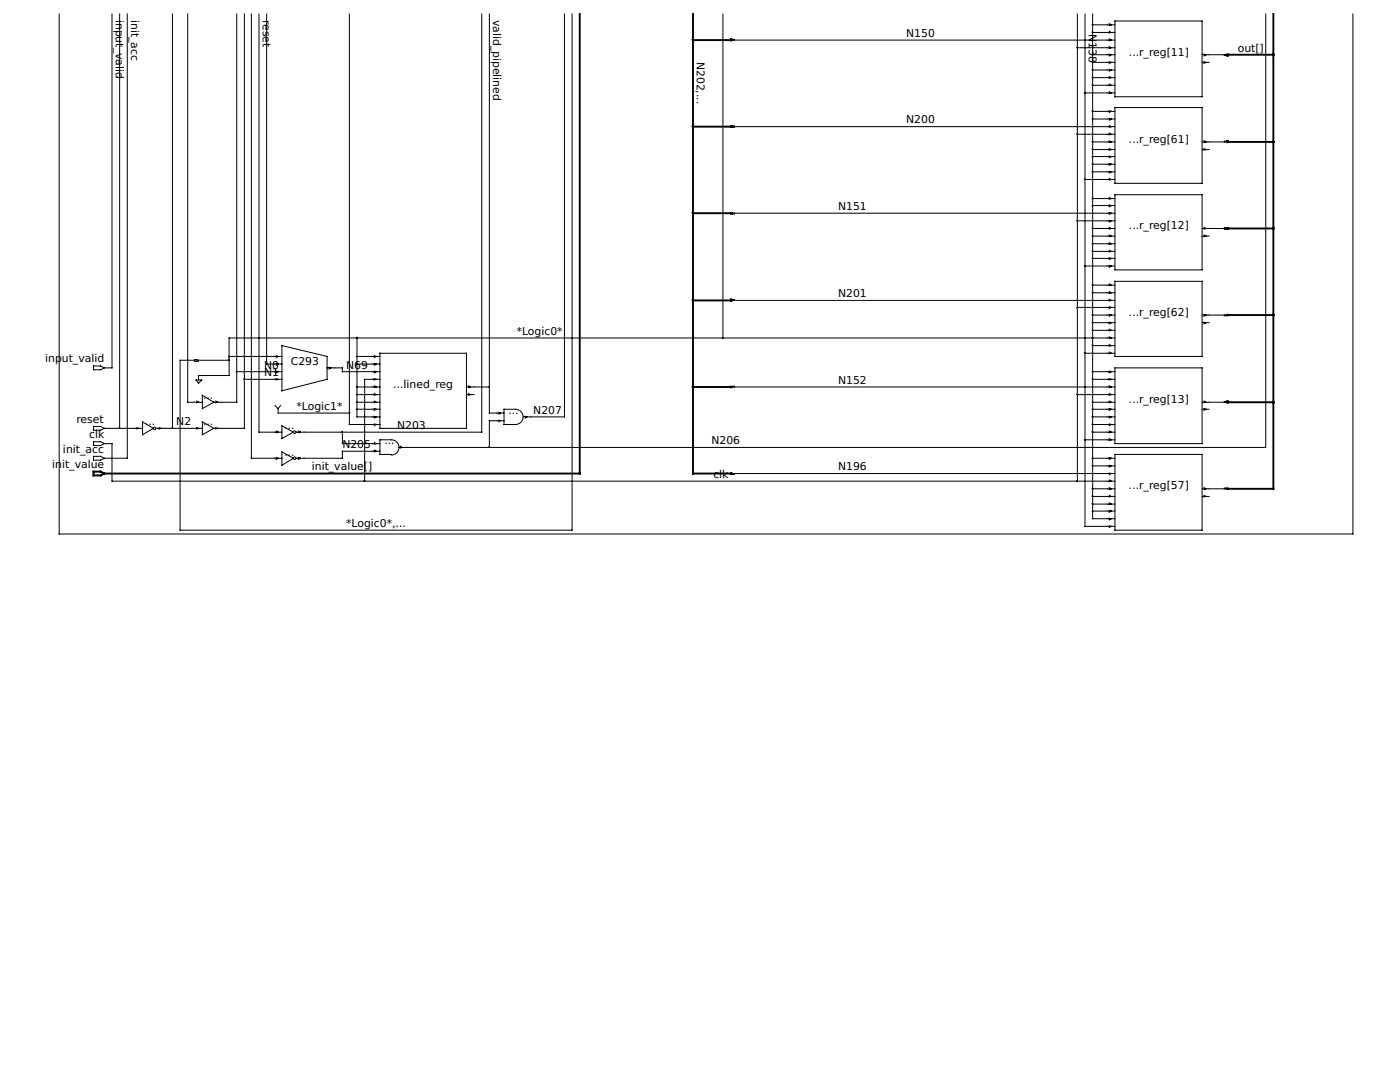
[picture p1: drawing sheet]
<svg xmlns="http://www.w3.org/2000/svg" width="279mm" height="216mm" viewBox="0 0 279 216" stroke-linecap="round" stroke-linejoin="round" font-family="sans-serif">
<g fill="none" stroke="#000" stroke-width=".2">
<path d="M11.8 2.8v103.8h258.2v-103.8M22.4 2.8v70.6h-1.6M23.9 2.8v82.7M25.4 2.8v88.6h-4.6M34.4 2.8v82.7M37.5 2.8v77.5h1.4M47.2 2.8v77.5h-4.5M48.8 2.8v82.7h-6.1M50.2 2.8v88.6h6.1M51.7 2.8v83.4h4.6M53.2 2.8v69.8h3.1M69.7 2.8v81.9h6.1"/>
<path d="M96.1 2.8v83.4h-37M97.7 2.8v79.6h2.9M112.6 2.8v80.4h-8.2M114.2 2.8v103h-78.3v-33.9h3M144.3 2.8v64.6M146.6 8v-.1l-.8-.2v.4l.4-.1h76.3M215 9.5h7.5M215 2.8v93.2M216.5 18.5h6M216.5 2.8v102.2h6M218.1 10.9h4.4M218.1 5h4.4"/>
<path d="M218.1 6.5h4.4M218.1 12.4h4.4M218.1 14h4.4M218.1 15.5h4.4M218.1 17h4.4M218.1 2.8v100.7h4.4M221.4 4.7l.3 .3-.3 .1M221.4 6.2l.3 .3-.3 .1M221.4 7.7l.3 .3-.3 .1M221.4 9.3l.3 .2-.3 .2M221.4 10.8l.3 .1-.3 .3M221.4 12.3l.3 .1-.3 .3"/>
<path d="M221.4 13.8l.3 .2-.3 .2M221.4 15.2l.3 .3-.3 .1M221.4 16.8l.3 .2-.3 .1M221.4 18.3l.3 .2-.3 .2M222.5 4.2h17.4v15.1h-17.4zM239.9 10.9h4.8l.4-.1v.4l-.8-.2v-.1M239.9 12.4h1.4M240.3 10.8l.4 .1-.4 .3M240.3 12.3l.4 .1-.4 .3M252.6 2.8v86.5h-173.1M145.8 25.1h.8v.3h-.8zM146.6 25.3h75.9"/>
<path d="M215 26.8h7.5M216.5 35.8h6M218.1 28.3h4.4M218.1 39.6h4.4M218.1 22.2h4.4M218.1 23.7h4.4M218.1 29.8h4.4M218.1 31.2h4.4M218.1 32.8h4.4M218.1 34.3h4.4M221.4 39.4l.3 .2-.3 .2M221.4 22.1l.3 .1-.3 .3"/>
<path d="M221.4 23.6l.3 .1-.3 .3M221.4 25l.3 .3-.3 .1M221.4 26.5l.3 .3-.3 .1M221.4 28.1l.3 .2-.3 .1M221.4 29.6l.3 .2-.3 .2M221.4 31.1l.3 .1-.3 .3M221.4 32.6l.3 .2-.3 .2M221.4 34.2l.3 .1-.3 .2M221.4 35.6l.3 .2-.3 .1M222.5 21.5h17.4v15.1h-17.4zM222.5 38.9h17.4v14.9h-17.4zM239.9 28.3h4.8l.4 .1v-.3l-.8 .1v.1"/>
<path d="M239.9 29.8h1.4M240.3 28.1l.4 .2-.4 .1M240.3 29.6l.4 .2-.4 .2M146.6 42.5v.2h-.8v-.3l.4 .1h76.3M146.6 59.9v-.1l-.8-.1v.4l.4-.2h76.3M215 44.1h7.5M216.5 53.1h6M218.1 56.9h4.4M218.1 58.4h4.4M218.1 41h4.4M218.1 45.6h4.4M218.1 47.1h4.4"/>
<path d="M218.1 48.6h4.4M218.1 50.2h4.4M218.1 51.6h4.4M221.4 56.6l.3 .3-.3 .1M221.4 58.2l.3 .2-.3 .1M221.4 59.7l.3 .2-.3 .2M221.4 40.9l.3 .1-.3 .3M221.4 42.4l.3 .1-.3 .3M221.4 43.9l.3 .2-.3 .2M221.4 45.3l.3 .3-.3 .1M221.4 46.9l.3 .2-.3 .1M221.4 48.4l.3 .2-.3 .2"/>
<path d="M221.4 49.9l.3 .3-.3 .1M221.4 51.4l.3 .2-.3 .2M221.4 53l.3 .1-.3 .2M222.5 56.1h17.4v15h-17.4zM239.9 45.6h4.4M239.9 47.1h1.4M240.3 45.3l.4 .3-.4 .1M240.3 46.9l.4 .2-.4 .1M244.3 45.5h.8v.2h-.8zM18.7 73h1.4l.7 .4-.7 .4h-1.4zM39.1 75.8h1.2l-.7 .7zM39.6 71.9v.1l-.7 .1v-.3l.5 .1h6.3"/>
<path d="M40.4 78.9l2.3 1.4-2.3 1.2zM45.7 71.1h10.6M47.2 74.2h9.1M48.8 75.7h7.5M55.1 71l.4 .1-.4 .3M55.1 72.5l.4 .1-.4 .3M55.1 74l.4 .2-.4 .2M55.1 75.6l.4 .1-.4 .1M56.3 69l9 2.1v4.6l-9 2.3zM65.3 73.4h3v.8h7.5M65.7 73.3l.3 .1-.3 .3M71.2 71.1h4.6"/>
<path d="M71.2 77.2h4.6M71.2 72.6h4.6M71.2 67.4v15.8h4.6M71.2 78.7h4.6M74.7 71l.4 .1-.4 .3M74.7 72.5l.4 .1-.4 .3M74.7 74l.4 .2-.4 .2M74.7 75.6l.4 .1-.4 .1M74.7 77l.4 .2-.4 .1M74.7 78.5l.4 .2-.4 .2M75.8 70.5h17.3v15h-17.3zM75.8 75.7h-3v20.3"/>
<path d="M93.1 77.2h4.6M93.1 78.7h1.5M93.5 77l.4 .2-.4 .1M93.5 78.5l.4 .2-.4 .2M146.6 77.2v-.1h-.8v.2l.4-.1h76.3M215 78.7h7.5M215 61.3h7.5M216.5 70.5h6M218.1 62.9h4.4M218.1 74.2h4.4M218.1 75.7h4.4M218.1 64.4h4.4"/>
<path d="M218.1 65.9h4.4M218.1 69h4.4M221.4 74l.3 .2-.3 .2M221.4 75.6l.3 .1-.3 .1M221.4 77l.3 .2-.3 .1M221.4 78.5l.3 .2-.3 .2M221.4 61.2l.3 .1-.3 .3M221.4 62.7l.3 .2-.3 .2M221.4 64.3l.3 .1-.3 .2M221.4 65.7l.3 .2-.3 .1M221.4 67.2l.3 .2-.3 .2M221.4 68.7l.3 .3-.3 .1"/>
<path d="M221.4 70.2l.3 .3-.3 .1M222.5 73.4h17.4v15.1h-17.4zM222.5 67.4h-176.8v7.5h-6.1v.9M239.9 62.9h4.8l.4-.2v.3h-.8v-.1M239.9 64.4h1.4M240.3 62.7l.4 .2-.4 .2M240.3 64.3l.4 .1-.4 .2M18.7 88.1h1.4l.7 .4-.7 .4h-1.4zM18.7 85.1h1.4l.7 .4-.7 .4h-1.4zM18.7 91.1h1.4l.7 .3-.7 .4h-1.4zM20.8 85.5h7.6M20.8 88.5h1.6v7.5h200.1"/>
<path d="M27.3 85.3l.4 .2-.4 .1M28.4 84.2l2.2 1.3-2.2 1.2zM31.2 85.5h7.7M31.8 85.3l.3 .2-.3 .1M39 85.5h1.4M39 80.3h1.4M39.2 80l.4 .3-.4 .1M39.2 85.3l.4 .2-.4 .1M40.4 84.2l2.3 1.3-2.3 1.2zM43.1 80l.3 .3-.3 .1M43.1 85.3l.3 .2-.3 .1M54.9 80.9l.6 .6"/>
<path d="M55.1 91.3l.4 .1-.4 .3M55.1 86l.4 .2-.4 .2M55.5 81.5v.9h14.2M56 80.9l-.5 .6M56.3 90.2l2.2 1.2-2.2 1.4zM56.3 85l2.2 1.2-2.2 1.3zM59.6 91.3l.3 .1-.3 .3M59.6 86l.3 .2-.3 .2M68.3 86.2v2.3h7.5M71.2 81.7h4.6M71.2 80.3h4.6M74.7 88.3l.4 .2-.4 .1"/>
<path d="M74.7 89.8l.4 .2-.4 .2M74.7 80l.4 .3-.4 .1M74.7 81.5l.4 .2-.4 .2M74.7 83.1l.4 .1-.4 .2M74.7 84.6l.4 .1-.4 .3M75.8 90h-7.5v1.4h-9.2M78.1 90.7h-2.3v-2.9h2.3a1.52 1.52 0 0 1 1.5 1.5 1.52 1.52 0 0 1-1.5 1.5M79.9 89l.4 .3-.4 .1M99.6 82.3l.2 .1-.2 .3M99.6 83.8l.2 .1-.2 .3M100.6 81.7h2.3a1.52 1.52 0 0 1 1.5 1.5 1.52 1.52 0 0 1-1.5 1.5h-2.3zM100.6 83.9h-2.9v5.4"/>
<path d="M104.8 83.1l.4 .1-.4 .2M146.6 94.5v.1h-.8v-.2l.4 .1h76.3M216.5 87.8h6M218.1 91.4h4.4M218.1 81.7h4.4M218.1 84.7h4.4M218.1 86.2h4.4M218.1 97.5h4.4M218.1 80.3h4.4M218.1 83.2h4.4M218.1 93h4.4M218.1 99.1h4.4"/>
<path d="M221.4 80l.3 .3-.3 .1M221.4 81.5l.3 .2-.3 .2M221.4 83.1l.3 .1-.3 .2M221.4 84.6l.3 .1-.3 .3M221.4 86l.3 .2-.3 .2M221.4 87.5l.3 .3-.3 .1M221.4 91.3l.3 .1-.3 .3M221.4 92.8l.3 .2-.3 .2M221.4 94.4l.3 .1-.3 .2M221.4 95.8l.3 .2-.3 .1M221.4 97.3l.3 .2-.3 .2M221.4 98.8l.3 .3-.3 .1"/>
<path d="M222.5 90.7h17.4v15.1h-17.4zM239.9 81.7h1.4M239.9 80.3h4.8l.4 .1v-.4l-.8 .1v.2M239.9 97.5h4.8l.4 .2v-.3h-.8v.1M239.9 99.1h1.4M240.3 80l.4 .3-.4 .1M240.3 81.5l.4 .2-.4 .2M240.3 97.3l.4 .2-.4 .2M240.3 98.8l.4 .3-.4 .1M218.1 100.6h4.4M218.1 102h4.4M221.4 100.3l.3 .3-.3 .1"/>
<path d="M221.4 101.9l.3 .1-.3 .2M221.4 103.4l.3 .1-.3 .3M221.4 104.9l.3 .1-.3 .3"/>
<circle cx="30.9" cy="85.5" r=".25"/>
<circle cx="58.8" cy="91.4" r=".25"/>
<circle cx="58.8" cy="86.2" r=".25"/>
</g>
<g fill="none" stroke="#000" stroke-width=".38">
<path d="M115.7 2.8v91.7h-94.9M138.3 2.8v91.7h7.5M138.3 8h7.5M245.1 10.9h9M254.1 2.8v94.7h-9M138.3 25.3h7.5M245.1 28.3h9M138.3 42.5h7.5M138.3 59.9h7.5M245.1 45.6h9M138.3 77.2h7.5M245.1 62.9h9"/>
<path d="M18.7 94.1h1.4l.7 .4-.7 .4h-1.4zM245.1 80.3h9"/>
<circle cx="138.2" cy="7.9" r=".06"/>
<circle cx="254.1" cy="11" r=".06"/>
<circle cx="138.2" cy="25.2" r=".06"/>
<circle cx="254.1" cy="28.3" r=".06"/>
<circle cx="138.2" cy="59.9" r=".06"/>
<circle cx="138.2" cy="42.5" r=".06"/>
<circle cx="254.1" cy="45.5" r=".06"/>
<circle cx="138.2" cy="77.2" r=".06"/>
<circle cx="254.1" cy="62.8" r=".06"/>
<circle cx="254.1" cy="80.2" r=".06"/>
</g>
<g fill="#000" stroke="#000" stroke-width=".2">
<circle cx="214.9" cy="9.5" r=".06"/>
<circle cx="216.5" cy="18.5" r=".06"/>
<circle cx="218" cy="17" r=".06"/>
<circle cx="218" cy="13.9" r=".06"/>
<circle cx="218" cy="12.4" r=".06"/>
<circle cx="218" cy="15.4" r=".06"/>
<circle cx="218" cy="4.9" r=".06"/>
<circle cx="218" cy="11" r=".06"/>
<circle cx="218" cy="6.4" r=".06"/>
<circle cx="214.9" cy="26.7" r=".06"/>
<circle cx="216.5" cy="35.8" r=".06"/>
<circle cx="218" cy="39.6" r=".06"/>
<circle cx="218" cy="34.2" r=".06"/>
<circle cx="218" cy="32.7" r=".06"/>
<circle cx="218" cy="23.7" r=".06"/>
<circle cx="218" cy="28.3" r=".06"/>
<circle cx="218" cy="29.8" r=".06"/>
<circle cx="218" cy="31.3" r=".06"/>
<circle cx="218" cy="22.2" r=".06"/>
<circle cx="214.9" cy="44" r=".06"/>
<circle cx="216.5" cy="53" r=".06"/>
<circle cx="218" cy="47.1" r=".06"/>
<circle cx="218" cy="50.1" r=".06"/>
<circle cx="218" cy="56.8" r=".06"/>
<circle cx="218" cy="58.4" r=".06"/>
<circle cx="218" cy="48.6" r=".06"/>
<circle cx="218" cy="41.1" r=".06"/>
<circle cx="218" cy="51.5" r=".06"/>
<circle cx="218" cy="45.5" r=".06"/>
<circle cx="45.7" cy="71.2" r=".06"/>
<circle cx="45.7" cy="71.8" r=".06"/>
<circle cx="47.2" cy="74.1" r=".06"/>
<circle cx="48.7" cy="75.6" r=".06"/>
<circle cx="71.2" cy="67.4" r=".06"/>
<circle cx="71.2" cy="78.7" r=".06"/>
<circle cx="71.2" cy="71.2" r=".06"/>
<circle cx="71.2" cy="72.6" r=".06"/>
<circle cx="71.2" cy="77.2" r=".06"/>
<circle cx="97.6" cy="77.2" r=".06"/>
<circle cx="144.2" cy="67.4" r=".06"/>
<circle cx="214.9" cy="61.4" r=".06"/>
<circle cx="214.9" cy="78.7" r=".06"/>
<circle cx="216.5" cy="70.4" r=".06"/>
<circle cx="218" cy="65.8" r=".06"/>
<circle cx="218" cy="67.4" r=".06"/>
<circle cx="218" cy="64.3" r=".06"/>
<circle cx="218" cy="62.8" r=".06"/>
<circle cx="218" cy="74.1" r=".06"/>
<circle cx="218" cy="75.6" r=".06"/>
<circle cx="218" cy="68.9" r=".06"/>
<circle cx="23.8" cy="85.4" r=".06"/>
<circle cx="34.4" cy="85.4" r=".06"/>
<circle cx="68.3" cy="86.2" r=".06"/>
<circle cx="69.8" cy="82.4" r=".06"/>
<circle cx="71.2" cy="80.2" r=".06"/>
<circle cx="71.2" cy="81.7" r=".06"/>
<circle cx="72.7" cy="95.9" r=".06"/>
<circle cx="97.6" cy="89.2" r=".06"/>
<circle cx="214.9" cy="95.9" r=".06"/>
<circle cx="216.5" cy="87.7" r=".06"/>
<circle cx="218" cy="84.6" r=".06"/>
<circle cx="218" cy="86.2" r=".06"/>
<circle cx="218" cy="97.5" r=".06"/>
<circle cx="218" cy="80.2" r=".06"/>
<circle cx="218" cy="83.1" r=".06"/>
<circle cx="218" cy="91.5" r=".06"/>
<circle cx="218" cy="99" r=".06"/>
<circle cx="218" cy="81.7" r=".06"/>
<circle cx="218" cy="92.9" r=".06"/>
<circle cx="218" cy="100.5" r=".06"/>
<circle cx="218" cy="102" r=".06"/>
</g>
<g font-size="2.2">
<text x="23.1" y="3.9" transform="rotate(90 23.1 3.9)">input_valid</text>
<text x="26.2" y="3.9" transform="rotate(90 26.2 3.9)">init_acc</text>
<text x="52.5" y="3.9" transform="rotate(90 52.5 3.9)">reset</text>
<text x="98.4" y="3.9" transform="rotate(90 98.4 3.9)">valid_pipelined</text>
<text x="180.8" y="7.4">N150</text>
<text x="217.3" y="6.9" transform="rotate(90 217.3 6.9)">N</text>
<text x="217.3" y="8.5" transform="rotate(90 217.3 8.5)">1</text>
<text x="217.3" y="9.8" transform="rotate(90 217.3 9.8)">38</text>
<text x="225.3" y="11.2">...r_reg[11]</text>
<text x="247" y="10.3">out[]</text>
<text x="139.1" y="12.3" transform="rotate(90 139.1 12.3)">N202,...</text>
<text x="180.8" y="24.6">N200</text>
<text x="225.3" y="28.4">...r_reg[61]</text>
<text x="167.3" y="41.9">N151</text>
<text x="225.3" y="45.7">...r_reg[12]</text>
<text x="167.3" y="59.3">N201</text>
<text x="225.3" y="63">...r_reg[62]</text>
<text x="103.1" y="66.8">*Logic0*</text>
<text x="9" y="72.3">inp</text>
<text x="12.4" y="72.3">ut_valid</text>
<text x="52.7" y="73.5">N0</text>
<text x="52.7" y="75.1">N1</text>
<text x="58" y="72.9">C293</text>
<text x="69.1" y="73.5">N69</text>
<text x="78.5" y="77.3">...lined_reg</text>
<text x="167.3" y="76.6">N152</text>
<text x="40.5" y="79.6">...</text>
<text x="59.2" y="81.8">*Logic1*</text>
<text x="101.5" y="82.6">...</text>
<text x="106.4" y="82.6">N207</text>
<text x="225.3" y="80.4">...r_reg[13]</text>
<text x="15.2" y="84.3">reset</text>
<text x="17.8" y="87.4">clk</text>
<text x="29" y="84.8">...</text>
<text x="35.2" y="84.8">N2</text>
<text x="40.5" y="84.8">...</text>
<text x="56.8" y="85.6">...</text>
<text x="68.3" y="89.4">N205</text>
<text x="76.7" y="88.6">...</text>
<text x="79.2" y="85.6">N203</text>
<text x="142" y="88.6">N206</text>
<text x="10.4" y="93.3">in</text>
<text x="12.4" y="93.3">it_value</text>
<text x="12.6" y="90.3">init_acc</text>
<text x="56.8" y="90.9">...</text>
<text x="62.2" y="93.9">init_value[]</text>
<text x="142.4" y="95.4">clk</text>
<text x="167.3" y="93.9">N196</text>
<text x="225.3" y="97.7">...r_reg[57]</text>
<text x="69.1" y="105.2">*Logic0*,...</text>
</g>
</svg>
